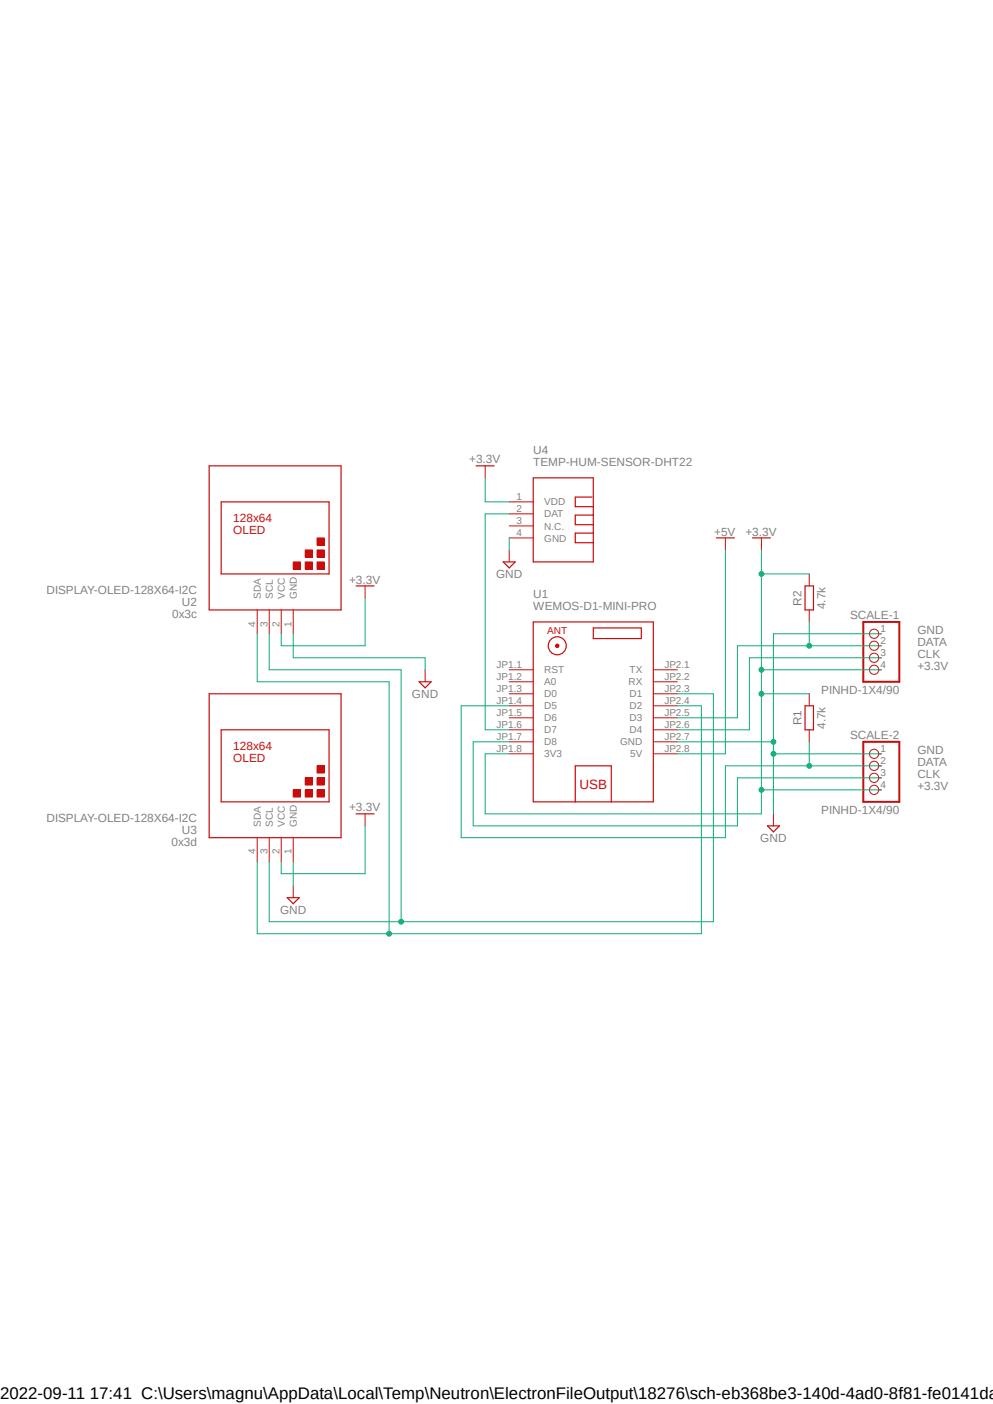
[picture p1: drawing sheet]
<svg xmlns="http://www.w3.org/2000/svg" width="210mm" height="297mm" viewBox="0 0 210 297" stroke-linecap="round" stroke-linejoin="round" font-family="sans-serif">
<path d="M8.5 93.4l192.9 105.2M201.4 93.4l-192.9 105.2" fill="none" stroke="#fff" stroke-width=".21"/>
<g fill="none" stroke="#c90d0c" stroke-width=".21">
<path d="M107.7 141.7h5.1M107.7 144.2h5.1M107.7 146.8h5.1M107.7 149.3h5.1M107.7 151.8h5.1M107.7 154.4h5.1M107.7 156.9h5.1M107.7 159.5h5.1M138.2 141.7h5.1M138.2 144.2h5.1M138.2 146.8h5.1M138.2 149.3h5.1"/>
<path d="M138.2 151.8h5.1M138.2 154.4h5.1M138.2 156.9h5.1M138.2 159.5h5.1"/>
</g>
<g fill="none" stroke="#c90d0c" stroke-width=".25">
<path d="M112.8 131.6h25.4v38h-25.4zM125.5 132.8h10.1v2.3h-10.1zM121.7 169.6v-7.6h7.6v7.6"/>
<circle cx="117.9" cy="136.6" r="1.91"/>
</g>
<path d="M117.6 136.4l.3-.2 .2 .2 .1 .2-.1 .3h-.5l-.1-.3 .4-.1 .1 .1-.1 .1-.4-.1z" fill-rule="evenodd" fill="#c90d0c"/>
<g fill="none" stroke="#c90d0c" stroke-width=".21">
<path d="M107.7 106.2h5.1M107.7 108.7h5.1M107.7 111.3h5.1M107.7 113.8h5.1M153.4 113.8v2.5M54.4 129v5.1M56.9 129v5.1M59.5 129v5.1M62 129v5.1M117.6 136.4l.3-.2 .2 .2 .1 .2-.1 .3h-.5l-.1-.3 .4-.1 .1 .1-.1 .1-.4-.1zM185.8 134.1h.6M185.8 136.6h.6"/>
<path d="M185.8 139.1h.6M185.8 159.5h.6M185.8 141.7h.6M163.6 172.2v2.5M185.8 162h.6M185.8 164.5h.6M185.8 167.1h.6M62 187.4v2.5"/>
<circle cx="184.9" cy="134.1" r=".98"/>
<circle cx="184.9" cy="139.1" r=".98"/>
<circle cx="184.9" cy="136.6" r=".98"/>
<circle cx="184.9" cy="141.7" r=".98"/>
<circle cx="184.9" cy="159.5" r=".98"/>
<circle cx="184.9" cy="162" r=".98"/>
<circle cx="184.9" cy="164.5" r=".98"/>
<circle cx="184.9" cy="167.1" r=".98"/>
</g>
<path d="M44.2 98.6h27.9v30.4h-27.9zM46.8 106.2h22.8v15.2h-22.8zM112.8 101.1h12.7v17.8h-12.7zM125.2 105.2h-3.5v2h3.8M125.5 109h-3.8v2h3.8M125.5 112.8h-3.8v2h3.8M151.5 113.8h3.8M162.3 174.7h2.5l-1.2 1.3zM60.7 189.9h2.6l-1.3 1.3z" fill="none" stroke="#c90d0c" stroke-width=".25"/>
<path d="M182.6 131.6h7.6v12.6h-7.6zM182.6 156.9h7.6v12.7h-7.6z" fill="none" stroke="#c90d0c" stroke-width=".42"/>
<path d="M67.1 118.9h1.5v1.5h-1.5z" fill-rule="evenodd" fill="#c90d0c"/>
<path d="M67.1 118.9h1.5v1.5h-1.5z" fill="none" stroke="#c90d0c" stroke-width=".21"/>
<path d="M64.6 118.9h1.5v1.5h-1.5z" fill-rule="evenodd" fill="#c90d0c"/>
<path d="M64.6 118.9h1.5v1.5h-1.5z" fill="none" stroke="#c90d0c" stroke-width=".21"/>
<path d="M67.1 116.3h1.5v1.6h-1.5z" fill-rule="evenodd" fill="#c90d0c"/>
<path d="M67.1 116.3h1.5v1.6h-1.5z" fill="none" stroke="#c90d0c" stroke-width=".21"/>
<path d="M62 118.9h1.5v1.5h-1.5z" fill-rule="evenodd" fill="#c90d0c"/>
<path d="M62 118.9h1.5v1.5h-1.5z" fill="none" stroke="#c90d0c" stroke-width=".21"/>
<path d="M67.1 113.8h1.5v1.5h-1.5z" fill-rule="evenodd" fill="#c90d0c"/>
<path d="M67.1 113.8h1.5v1.5h-1.5z" fill="none" stroke="#c90d0c" stroke-width=".21"/>
<path d="M64.6 116.3h1.5v1.6h-1.5z" fill-rule="evenodd" fill="#c90d0c"/>
<path d="M64.6 116.3h1.5v1.6h-1.5zM54.4 177.2v5.1M56.9 177.2v5.1M59.5 177.2v5.1M62 177.2v5.1" fill="none" stroke="#c90d0c" stroke-width=".21"/>
<path d="M44.2 146.8h27.9v30.4h-27.9zM46.8 154.4h22.8v15.2h-22.8z" fill="none" stroke="#c90d0c" stroke-width=".25"/>
<path d="M67.1 167.1h1.5v1.5h-1.5z" fill-rule="evenodd" fill="#c90d0c"/>
<path d="M67.1 167.1h1.5v1.5h-1.5z" fill="none" stroke="#c90d0c" stroke-width=".21"/>
<path d="M64.6 167.1h1.5v1.5h-1.5z" fill-rule="evenodd" fill="#c90d0c"/>
<path d="M64.6 167.1h1.5v1.5h-1.5z" fill="none" stroke="#c90d0c" stroke-width=".21"/>
<path d="M67.1 164.5h1.5v1.6h-1.5z" fill-rule="evenodd" fill="#c90d0c"/>
<path d="M67.1 164.5h1.5v1.6h-1.5z" fill="none" stroke="#c90d0c" stroke-width=".21"/>
<path d="M62 167.1h1.5v1.5h-1.5z" fill-rule="evenodd" fill="#c90d0c"/>
<path d="M62 167.1h1.5v1.5h-1.5z" fill="none" stroke="#c90d0c" stroke-width=".21"/>
<path d="M67.1 162h1.5v1.5h-1.5z" fill-rule="evenodd" fill="#c90d0c"/>
<path d="M67.1 162h1.5v1.5h-1.5z" fill="none" stroke="#c90d0c" stroke-width=".21"/>
<path d="M64.6 164.5h1.5v1.6h-1.5z" fill-rule="evenodd" fill="#c90d0c"/>
<path d="M102.6 98.6v2.5M107.7 116.3v2.6M161 113.8v2.5M77.2 124v2.5M171.2 121.4v2.6M171.2 129v2.6M89.9 141.7v2.5M171.2 146.8v2.5M171.2 154.4v2.5M64.6 164.5h1.5v1.6h-1.5zM77.2 172.2v2.5" fill="none" stroke="#c90d0c" stroke-width=".21"/>
<path d="M100.7 98.6h3.8M106.4 118.9h2.6l-1.3 1.2zM159.1 113.8h3.8M75.3 124h3.8M170.3 124h1.7v5h-1.7zM88.6 144.2h2.6l-1.3 1.3zM170.3 149.3h1.7v5.1h-1.7zM75.3 172.2h3.8" fill="none" stroke="#c90d0c" stroke-width=".25"/>
<path d="M54.4 134.1v10.1h27.9v53.3M143.3 149.3h5v48.2h-93.9v-15.2" fill="none" stroke="#0dab76" stroke-width=".21"/>
<circle cx="82.3" cy="197.5" r=".51" fill="#0dab76"/>
<g fill="none" stroke="#0dab76" stroke-width=".21">
<path d="M56.9 134.1v7.6h27.9v53.3M143.3 146.8h7.6v48.2h-94v-12.7"/>
<circle cx="82.3" cy="197.5" r=".51"/>
</g>
<circle cx="84.8" cy="195" r=".51" fill="#0dab76"/>
<g fill="none" stroke="#0dab76" stroke-width=".21">
<path d="M107.7 113.8v2.5M62 134.1v5h27.9v2.6M186.4 134.1h-22.8v38.1M143.3 156.9h20.3M163.6 159.5h22.8M62 182.3v5.1"/>
<circle cx="84.8" cy="195" r=".51"/>
</g>
<circle cx="163.6" cy="156.9" r=".51" fill="#0dab76"/>
<circle cx="163.6" cy="156.9" r=".51" fill="none" stroke="#0dab76" stroke-width=".21"/>
<circle cx="163.6" cy="159.5" r=".51" fill="#0dab76"/>
<g fill="none" stroke="#0dab76" stroke-width=".21">
<path d="M171.2 131.6v5M186.4 139.1h-27.9v15.3h-15.2M186.4 136.6h-30.4v15.2h-12.7"/>
<circle cx="163.6" cy="159.5" r=".51"/>
</g>
<circle cx="171.1" cy="136.6" r=".51" fill="#0dab76"/>
<g fill="none" stroke="#0dab76" stroke-width=".21">
<path d="M107.7 149.3h-10.2v27.9h55.9v-15.2h33M171.2 156.9v5.1"/>
<circle cx="171.1" cy="136.6" r=".51"/>
</g>
<circle cx="171.1" cy="162" r=".51" fill="#0dab76"/>
<g fill="none" stroke="#0dab76" stroke-width=".21">
<path d="M102.6 101.1v5.1h5.1M107.7 108.7h-5.1v45.7h5.1M77.2 126.5v10.1h-17.7v-2.5M171.2 121.4h-10.2v45.7h25.4M161 141.7h25.4M161 146.8h10.2M77.2 174.7v10.1h-17.7v-2.5"/>
<circle cx="171.1" cy="162" r=".51"/>
</g>
<circle cx="161" cy="141.7" r=".51" fill="#0dab76"/>
<circle cx="161" cy="141.7" r=".51" fill="none" stroke="#0dab76" stroke-width=".21"/>
<circle cx="161" cy="146.8" r=".51" fill="#0dab76"/>
<g fill="none" stroke="#0dab76" stroke-width=".21">
<path d="M161 116.3v5.1"/>
<circle cx="161" cy="146.8" r=".51"/>
</g>
<circle cx="161" cy="121.4" r=".51" fill="#0dab76"/>
<g fill="none" stroke="#0dab76" stroke-width=".21">
<path d="M107.7 159.5h-5.1v12.7h58.4v-5.1"/>
<circle cx="161" cy="121.4" r=".51"/>
</g>
<circle cx="161" cy="167.1" r=".51" fill="#0dab76"/>
<g fill="none" stroke="#0dab76" stroke-width=".21">
<path d="M153.4 116.3v43.2h-10.1M107.7 156.9h-7.6v17.8h55.9v-10.2h30.4"/>
<circle cx="161" cy="167.1" r=".51"/>
</g>
<text font-size="3.6" x="0" y="296">2022-09-11 17:41 C:\Users\magnu\AppData\Local\Temp\Neutron\ElectronFileOutput\18276\sch-eb368be3-140d-4ad0-8f81-fe0141da</text>
<text font-size="2.8" fill="#c90d0c" x="122.6" y="166.8">USB</text>
<g font-size="2.5" fill="#808080">
<text x="99.2" y="98">+3.3V</text>
<text x="112.8" y="96">U4</text>
<text x="112.8" y="98.6">TEMP-HUM-SENSOR-DHT22</text>
<text x="151" y="113.3">+5V</text>
<text x="157.7" y="113.3">+3.3V</text>
<text x="9.8" y="125.7">DISPLAY-OLED-128X64-I2C</text>
<text x="73.8" y="123.4">+3.3V</text>
<text x="104.9" y="122.3">GND</text>
<text x="36.4" y="130.8">0x3c</text>
<text x="38.5" y="128.3">U2</text>
<text x="112.8" y="129">WEMOS-D1-MINI-PRO</text>
<text x="112.8" y="126.5">U1</text>
<text x="169.5" y="128.1" transform="rotate(-90 169.5 128.1)">R2</text>
<text x="174.6" y="128.9" transform="rotate(-90 174.6 128.9)">4.7k</text>
<text x="179.8" y="130.9">SCALE-1</text>
<text x="194" y="134.1">GND</text>
<text x="194" y="136.6">DATA</text>
<text x="194" y="139.2">CLK</text>
<text x="194" y="141.7">+3.3V</text>
<text x="87.1" y="147.7">GND</text>
<text x="173.7" y="146.8">PINHD-1X4/90</text>
<text x="169.5" y="153.5" transform="rotate(-90 169.5 153.5)">R1</text>
<text x="174.6" y="154.2" transform="rotate(-90 174.6 154.2)">4.7k</text>
<text x="179.8" y="156.3">SCALE-2</text>
<text x="194" y="159.5">GND</text>
<text x="194" y="164.6">CLK</text>
<text x="194" y="162">DATA</text>
<text x="194" y="167.1">+3.3V</text>
<text x="9.8" y="174">DISPLAY-OLED-128X64-I2C</text>
<text x="73.8" y="171.7">+3.3V</text>
<text x="173.7" y="172.2">PINHD-1X4/90</text>
<text x="36.3" y="179">0x3d</text>
<text x="38.5" y="176.5">U3</text>
<text x="160.8" y="178.1">GND</text>
<text x="59.2" y="193.3">GND</text>
</g>
<g font-size="2.5" fill="#c90d0c">
<text x="49.3" y="110.5">128x64</text>
<text x="49.3" y="113">OLED</text>
<text x="49.3" y="158.7">128x64</text>
<text x="49.3" y="161.2">OLED</text>
</g>
<g font-size="2.1" fill="#808080">
<text x="109.3" y="105.8">1</text>
<text x="115.1" y="106.9">VDD</text>
<text x="109.3" y="108.4">2</text>
<text x="109.3" y="110.9">3</text>
<text x="109.3" y="113.5">4</text>
<text x="115.1" y="109.5">DAT</text>
<text x="115.1" y="112">N.C.</text>
<text x="115.1" y="114.6">GND</text>
<text x="55.2" y="126.7" transform="rotate(-90 55.2 126.7)">SDA</text>
<text x="57.7" y="126.7" transform="rotate(-90 57.7 126.7)">SCL</text>
<text x="60.2" y="126.7" transform="rotate(-90 60.2 126.7)">VCC</text>
<text x="62.8" y="126.7" transform="rotate(-90 62.8 126.7)">GND</text>
<text x="54" y="132.5" transform="rotate(-90 54 132.5)">4</text>
<text x="56.6" y="132.5" transform="rotate(-90 56.6 132.5)">3</text>
<text x="59.1" y="132.5" transform="rotate(-90 59.1 132.5)">2</text>
<text x="61.6" y="132.5" transform="rotate(-90 61.6 132.5)">1</text>
<text x="186.2" y="133.7">1</text>
<text x="186.2" y="136.3">2</text>
<text x="105" y="141.4">JP1.1</text>
<text x="105" y="143.9">JP1.2</text>
<text x="115.1" y="142.5">RST</text>
<text x="133.1" y="142.5">TX</text>
<text x="140.5" y="141.4">JP2.1</text>
<text x="140.5" y="143.9">JP2.2</text>
<text x="186.2" y="138.8">3</text>
<text x="186.2" y="141.4">4</text>
<text x="105" y="146.4">JP1.3</text>
<text x="105" y="149">JP1.4</text>
<text x="115.1" y="145">A0</text>
<text x="115.1" y="147.5">D0</text>
<text x="132.9" y="145">RX</text>
<text x="133.1" y="147.5">D1</text>
<text x="140.5" y="146.4">JP2.3</text>
<text x="140.5" y="149">JP2.4</text>
<text x="105" y="151.5">JP1.5</text>
<text x="105" y="154.1">JP1.6</text>
<text x="115.1" y="150.1">D5</text>
<text x="115.1" y="152.6">D6</text>
<text x="115.1" y="155.2">D7</text>
<text x="133.1" y="150.1">D2</text>
<text x="133.1" y="152.6">D3</text>
<text x="133.1" y="155.2">D4</text>
<text x="140.5" y="151.5">JP2.5</text>
<text x="140.5" y="154.1">JP2.6</text>
<text x="105" y="156.6">JP1.7</text>
<text x="105" y="159.1">JP1.8</text>
<text x="115.1" y="157.7">D8</text>
<text x="115.1" y="160.2">3V3</text>
<text x="131.1" y="157.7">GND</text>
<text x="133.3" y="160.2">5V</text>
<text x="140.5" y="156.6">JP2.7</text>
<text x="140.5" y="159.1">JP2.8</text>
<text x="186.2" y="159.1">1</text>
<text x="186.2" y="161.6">2</text>
<text x="186.2" y="164.2">3</text>
<text x="186.2" y="166.7">4</text>
<text x="55.2" y="174.9" transform="rotate(-90 55.2 174.9)">SDA</text>
<text x="57.7" y="174.9" transform="rotate(-90 57.7 174.9)">SCL</text>
<text x="60.2" y="174.9" transform="rotate(-90 60.2 174.9)">VCC</text>
<text x="62.8" y="174.9" transform="rotate(-90 62.8 174.9)">GND</text>
<text x="54" y="180.8" transform="rotate(-90 54 180.8)">4</text>
<text x="56.6" y="180.8" transform="rotate(-90 56.6 180.8)">3</text>
<text x="59.1" y="180.8" transform="rotate(-90 59.1 180.8)">2</text>
<text x="61.6" y="180.8" transform="rotate(-90 61.6 180.8)">1</text>
</g>
<text font-size="2.1" fill="#c90d0c" x="115.7" y="134.1">ANT</text>
</svg>
